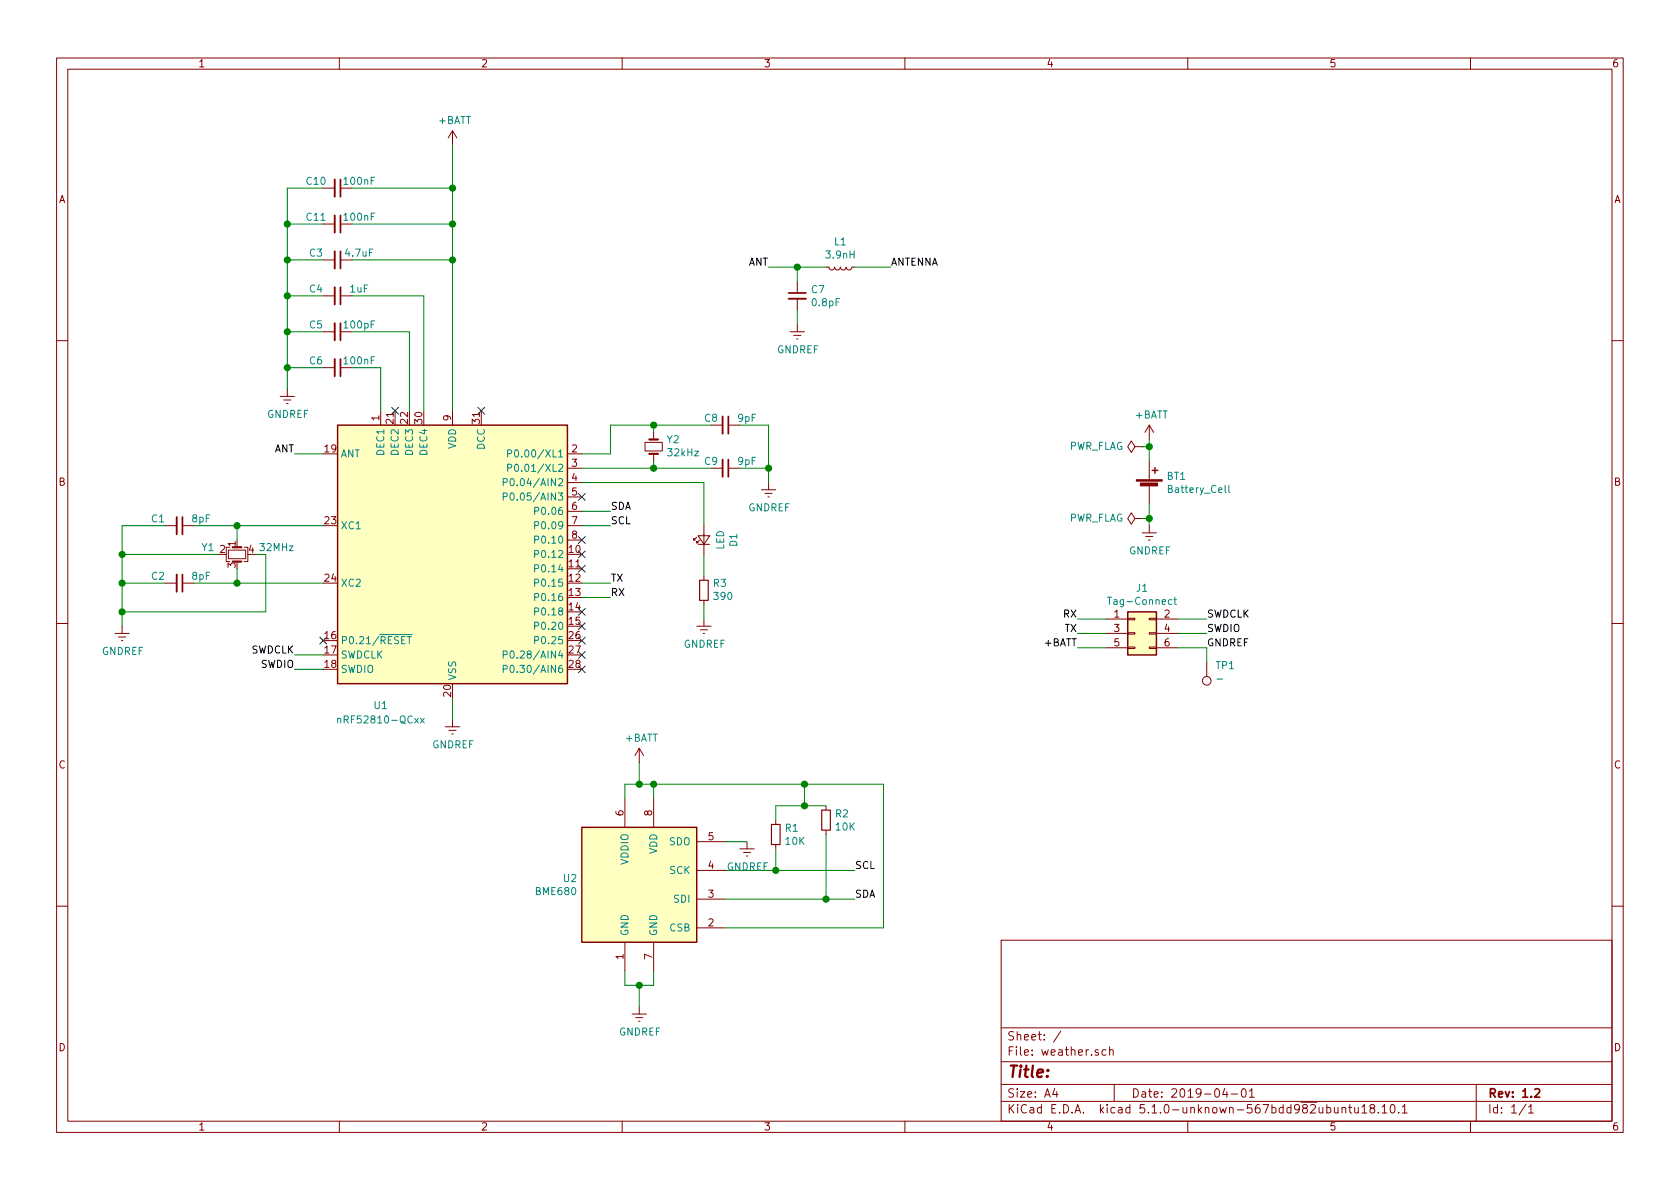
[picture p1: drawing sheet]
EESchema Schematic File Version 4
LIBS:weather-cache
EELAYER 29 0
EELAYER END
$Descr A4 11693 8268
encoding utf-8
Sheet 1 1
Title ""
Date "2019-04-01"
Rev "1.2"
Comp ""
Comment1 ""
Comment2 ""
Comment3 ""
Comment4 ""
$EndDescr
$Comp
L MCU_Nordic:nRF52810-QCxx U1
U 1 1
P 3150 3850
F 0 "U1" H 2650 2800 50  0000 C CNN
F 1 "nRF52810-QCxx" H 2650 2700 50  0000 C CNN
F 2 "Package_DFN_QFN:QFN-32-1EP_5x5mm_P0.5mm_EP3.6x3.6mm" H 3150 2500 50  0001 C CNN
F 3 "http://infocenter.nordicsemi.com/pdf/nRF52810_PS_v1.1.pdf" H 2650 4050 50  0001 C CNN
	1    3150 3850
	1    0    0    -1  
$EndComp
$Comp
L weather-rescue:Crystal_GND24_Small-Device Y1
U 1 1
P 1650 3850
F 0 "Y1" V 1600 3600 50  0000 L CNN
F 1 "32MHz" V 1600 4000 50  0000 L CNN
F 2 "Crystal:Crystal_SMD_3225-4Pin_3.2x2.5mm" H 1650 3850 50  0001 C CNN
F 3 "https://www.mouser.se/datasheet/2/122/ECS-33B-1222132.pdf" H 1650 3850 50  0001 C CNN
	1    1650 3850
	0    1    1    0   
$EndComp
$Comp
L Device:C_Small C6
U 1 1
P 2350 2550
F 0 "C6" V 2300 2400 50  0000 C CNN
F 1 "100nF" V 2300 2700 50  0000 C CNN
F 2 "Capacitor_SMD:C_0603_1608Metric" H 2350 2550 50  0001 C CNN
F 3 "~" H 2350 2550 50  0001 C CNN
	1    2350 2550
	0    1    1    0   
$EndComp
$Comp
L Device:C_Small C5
U 1 1
P 2350 2300
F 0 "C5" V 2300 2150 50  0000 C CNN
F 1 "100pF" V 2300 2450 50  0000 C CNN
F 2 "Capacitor_SMD:C_0603_1608Metric" H 2350 2300 50  0001 C CNN
F 3 "~" H 2350 2300 50  0001 C CNN
	1    2350 2300
	0    1    1    0   
$EndComp
$Comp
L Device:C_Small C4
U 1 1
P 2350 2050
F 0 "C4" V 2300 1900 50  0000 C CNN
F 1 "1uF" V 2300 2200 50  0000 C CNN
F 2 "Capacitor_SMD:C_0603_1608Metric" H 2350 2050 50  0001 C CNN
F 3 "~" H 2350 2050 50  0001 C CNN
	1    2350 2050
	0    1    1    0   
$EndComp
$Comp
L Device:C_Small C3
U 1 1
P 2350 1800
F 0 "C3" V 2300 1650 50  0000 C CNN
F 1 "4.7uF" V 2300 1950 50  0000 C CNN
F 2 "Capacitor_SMD:C_0603_1608Metric" H 2350 1800 50  0001 C CNN
F 3 "~" H 2350 1800 50  0001 C CNN
	1    2350 1800
	0    1    1    0   
$EndComp
Wire Wire Line
	2450 2550 2650 2550
Wire Wire Line
	2650 2550 2650 2850
Wire Wire Line
	2450 2300 2850 2300
Wire Wire Line
	2850 2300 2850 2850
Wire Wire Line
	2450 2050 2950 2050
Wire Wire Line
	2950 2050 2950 2850
Wire Wire Line
	2450 1800 3150 1800
Wire Wire Line
	3150 1800 3150 2850
NoConn ~ 2750 2850
NoConn ~ 3350 2850
NoConn ~ 2250 4450
$Comp
L power:GNDREF #PWR0101
U 1 1
P 2000 2700
F 0 "#PWR0101" H 2000 2450 50  0001 C CNN
F 1 "GNDREF" H 2005 2527 50  0000 C CNN
F 2 "" H 2000 2700 50  0001 C CNN
F 3 "" H 2000 2700 50  0001 C CNN
	1    2000 2700
	1    0    0    -1  
$EndComp
Wire Wire Line
	2250 2550 2000 2550
Wire Wire Line
	2000 2550 2000 2700
Wire Wire Line
	2250 2300 2000 2300
Wire Wire Line
	2000 2300 2000 2550
Connection ~ 2000 2550
Wire Wire Line
	2250 2050 2000 2050
Wire Wire Line
	2000 2050 2000 2300
Connection ~ 2000 2300
Wire Wire Line
	2250 1800 2000 1800
Wire Wire Line
	2000 1800 2000 2050
Connection ~ 2000 2050
Wire Wire Line
	2250 3650 1650 3650
Wire Wire Line
	1650 3650 1650 3750
Wire Wire Line
	2250 4050 1650 4050
Wire Wire Line
	1650 4050 1650 3950
$Comp
L Device:C_Small C1
U 1 1
P 1250 3650
F 0 "C1" V 1200 3500 50  0000 C CNN
F 1 "8pF" V 1200 3800 50  0000 C CNN
F 2 "Capacitor_SMD:C_0603_1608Metric" H 1250 3650 50  0001 C CNN
F 3 "~" H 1250 3650 50  0001 C CNN
	1    1250 3650
	0    1    1    0   
$EndComp
$Comp
L Device:C_Small C2
U 1 1
P 1250 4050
F 0 "C2" V 1200 3900 50  0000 C CNN
F 1 "8pF" V 1200 4200 50  0000 C CNN
F 2 "Capacitor_SMD:C_0603_1608Metric" H 1250 4050 50  0001 C CNN
F 3 "~" H 1250 4050 50  0001 C CNN
	1    1250 4050
	0    1    1    0   
$EndComp
$Comp
L power:GNDREF #PWR0102
U 1 1
P 850 4350
F 0 "#PWR0102" H 850 4100 50  0001 C CNN
F 1 "GNDREF" H 855 4177 50  0000 C CNN
F 2 "" H 850 4350 50  0001 C CNN
F 3 "" H 850 4350 50  0001 C CNN
	1    850  4350
	1    0    0    -1  
$EndComp
Wire Wire Line
	1350 3650 1650 3650
Connection ~ 1650 3650
Wire Wire Line
	1650 4050 1350 4050
Connection ~ 1650 4050
Wire Wire Line
	1150 3650 850  3650
Wire Wire Line
	1150 4050 850  4050
Wire Wire Line
	850  3650 850  3850
Connection ~ 850  4050
Wire Wire Line
	850  4050 850  4250
$Comp
L Device:C_Small C7
U 1 1
P 5550 2050
F 0 "C7" H 5642 2096 50  0000 L CNN
F 1 "0.8pF" H 5642 2005 50  0000 L CNN
F 2 "Capacitor_SMD:C_0603_1608Metric" H 5550 2050 50  0001 C CNN
F 3 "~" H 5550 2050 50  0001 C CNN
	1    5550 2050
	1    0    0    -1  
$EndComp
$Comp
L power:GNDREF #PWR0103
U 1 1
P 5550 2250
F 0 "#PWR0103" H 5550 2000 50  0001 C CNN
F 1 "GNDREF" H 5555 2077 50  0000 C CNN
F 2 "" H 5550 2250 50  0001 C CNN
F 3 "" H 5550 2250 50  0001 C CNN
	1    5550 2250
	1    0    0    -1  
$EndComp
$Comp
L Device:L_Small L1
U 1 1
P 5850 1850
F 0 "L1" V 5672 1850 50  0000 C CNN
F 1 "3.9nH" V 5763 1850 50  0000 C CNN
F 2 "Inductor_SMD:L_0603_1608Metric" H 5850 1850 50  0001 C CNN
F 3 "~" H 5850 1850 50  0001 C CNN
	1    5850 1850
	0    1    1    0   
$EndComp
Wire Wire Line
	2250 4550 2050 4550
Text Label 2050 4550 2    50   ~ 0
SWDCLK
Wire Wire Line
	2250 4650 2050 4650
Text Label 2050 4650 2    50   ~ 0
SWDIO
Wire Wire Line
	2250 3150 2050 3150
Text Label 2050 3150 2    50   ~ 0
ANT
Text Label 5350 1850 2    50   ~ 0
ANT
Wire Wire Line
	5350 1850 5550 1850
Wire Wire Line
	5550 1950 5550 1850
Connection ~ 5550 1850
Wire Wire Line
	5550 1850 5750 1850
Wire Wire Line
	5950 1850 6200 1850
Wire Wire Line
	4050 3550 4250 3550
Wire Wire Line
	4050 3650 4250 3650
Wire Wire Line
	4050 4050 4250 4050
Wire Wire Line
	4050 4150 4250 4150
Text Label 4250 3650 0    50   ~ 0
SCL
Text Label 4250 3550 0    50   ~ 0
SDA
Text Label 4250 4050 0    50   ~ 0
TX
Text Label 4250 4150 0    50   ~ 0
RX
Text Label 5950 6050 0    50   ~ 0
SCL
Text Label 5950 6250 0    50   ~ 0
SDA
Wire Wire Line
	5050 6050 5400 6050
$Comp
L power:GNDREF #PWR0104
U 1 1
P 4450 7000
F 0 "#PWR0104" H 4450 6750 50  0001 C CNN
F 1 "GNDREF" H 4455 6827 50  0000 C CNN
F 2 "" H 4450 7000 50  0001 C CNN
F 3 "" H 4450 7000 50  0001 C CNN
	1    4450 7000
	1    0    0    -1  
$EndComp
$Comp
L power:GNDREF #PWR0105
U 1 1
P 3150 5000
F 0 "#PWR0105" H 3150 4750 50  0001 C CNN
F 1 "GNDREF" H 3155 4827 50  0000 C CNN
F 2 "" H 3150 5000 50  0001 C CNN
F 3 "" H 3150 5000 50  0001 C CNN
	1    3150 5000
	1    0    0    -1  
$EndComp
Wire Wire Line
	3150 4850 3150 5000
Connection ~ 850  3850
Wire Wire Line
	850  3850 850  4050
Wire Wire Line
	1525 3850 850  3850
Wire Wire Line
	1850 3850 1850 4250
Wire Wire Line
	1850 4250 850  4250
Wire Wire Line
	1775 3850 1850 3850
Connection ~ 850  4250
Wire Wire Line
	850  4250 850  4350
$Comp
L power:+BATT #PWR0106
U 1 1
P 3150 1000
F 0 "#PWR0106" H 3150 850 50  0001 C CNN
F 1 "+BATT" H 3165 1173 50  0000 C CNN
F 2 "" H 3150 1000 50  0001 C CNN
F 3 "" H 3150 1000 50  0001 C CNN
	1    3150 1000
	1    0    0    -1  
$EndComp
$Comp
L power:+BATT #PWR0107
U 1 1
P 4450 5300
F 0 "#PWR0107" H 4450 5150 50  0001 C CNN
F 1 "+BATT" H 4465 5473 50  0000 C CNN
F 2 "" H 4450 5300 50  0001 C CNN
F 3 "" H 4450 5300 50  0001 C CNN
	1    4450 5300
	1    0    0    -1  
$EndComp
Wire Wire Line
	3150 1000 3150 1300
Connection ~ 3150 1800
NoConn ~ 4050 4650
NoConn ~ 4050 4550
NoConn ~ 4050 4450
NoConn ~ 4050 4350
NoConn ~ 4050 4250
NoConn ~ 4050 3950
NoConn ~ 4050 3850
$Comp
L Device:Battery_Cell BT1
U 1 1
P 8000 3400
F 0 "BT1" H 8118 3496 50  0000 L CNN
F 1 "Battery_Cell" H 8118 3405 50  0000 L CNN
F 2 "Anders_Footprints:BatteryHolder_Linx_001_THM" V 8000 3460 50  0001 C CNN
F 3 "https://www.mouser.se/datasheet/2/238/BAT-HLD-001-THM%20Diagram-1175214.pdf" V 8000 3460 50  0001 C CNN
	1    8000 3400
	1    0    0    -1  
$EndComp
$Comp
L power:+BATT #PWR0108
U 1 1
P 8000 3050
F 0 "#PWR0108" H 8000 2900 50  0001 C CNN
F 1 "+BATT" H 8015 3223 50  0000 C CNN
F 2 "" H 8000 3050 50  0001 C CNN
F 3 "" H 8000 3050 50  0001 C CNN
	1    8000 3050
	1    0    0    -1  
$EndComp
$Comp
L power:GNDREF #PWR0109
U 1 1
P 8000 3650
F 0 "#PWR0109" H 8000 3400 50  0001 C CNN
F 1 "GNDREF" H 8005 3477 50  0000 C CNN
F 2 "" H 8000 3650 50  0001 C CNN
F 3 "" H 8000 3650 50  0001 C CNN
	1    8000 3650
	1    0    0    -1  
$EndComp
Wire Wire Line
	8000 3200 8000 3100
Wire Wire Line
	8000 3650 8000 3600
$Comp
L power:PWR_FLAG #FLG0101
U 1 1
P 7950 3100
F 0 "#FLG0101" H 7950 3175 50  0001 C CNN
F 1 "PWR_FLAG" V 7950 3228 50  0000 L CNN
F 2 "" H 7950 3100 50  0001 C CNN
F 3 "~" H 7950 3100 50  0001 C CNN
	1    7950 3100
	0    -1   -1   0   
$EndComp
Connection ~ 8000 3100
Wire Wire Line
	8000 3100 8000 3050
$Comp
L power:PWR_FLAG #FLG0102
U 1 1
P 7950 3600
F 0 "#FLG0102" H 7950 3675 50  0001 C CNN
F 1 "PWR_FLAG" V 7950 3728 50  0000 L CNN
F 2 "" H 7950 3600 50  0001 C CNN
F 3 "~" H 7950 3600 50  0001 C CNN
	1    7950 3600
	0    -1   -1   0   
$EndComp
Wire Wire Line
	7950 3100 8000 3100
Wire Wire Line
	7950 3600 8000 3600
Connection ~ 8000 3600
Wire Wire Line
	8000 3600 8000 3500
$Comp
L Device:R_Small R1
U 1 1
P 5400 5800
F 0 "R1" H 5459 5846 50  0000 L CNN
F 1 "10K" H 5459 5755 50  0000 L CNN
F 2 "Resistor_SMD:R_0603_1608Metric" H 5400 5800 50  0001 C CNN
F 3 "~" H 5400 5800 50  0001 C CNN
	1    5400 5800
	1    0    0    -1  
$EndComp
$Comp
L Device:R_Small R2
U 1 1
P 5750 5700
F 0 "R2" H 5809 5746 50  0000 L CNN
F 1 "10K" H 5809 5655 50  0000 L CNN
F 2 "Resistor_SMD:R_0603_1608Metric" H 5750 5700 50  0001 C CNN
F 3 "~" H 5750 5700 50  0001 C CNN
	1    5750 5700
	1    0    0    -1  
$EndComp
Wire Wire Line
	5400 5700 5400 5600
Wire Wire Line
	5400 5900 5400 6050
Connection ~ 5400 6050
Wire Wire Line
	5400 6050 5950 6050
Wire Wire Line
	5750 5800 5750 6250
Connection ~ 5750 6250
Wire Wire Line
	5750 6250 5950 6250
$Comp
L Device:Crystal_Small Y2
U 1 1
P 4550 3100
F 0 "Y2" V 4596 3012 50  0000 R CNN
F 1 "32kHz" V 4505 3012 50  0000 R CNN
F 2 "Crystal:Crystal_SMD_3215-2Pin_3.2x1.5mm" H 4550 3100 50  0001 C CNN
F 3 "https://www.mouser.se/datasheet/2/741/LFXTAL009678Bulk-940165.pdf" H 4550 3100 50  0001 C CNN
	1    4550 3100
	0    -1   -1   0   
$EndComp
$Comp
L Device:C_Small C8
U 1 1
P 5050 2950
F 0 "C8" V 5000 2850 50  0000 C CNN
F 1 "9pF" V 5000 3100 50  0000 C CNN
F 2 "Capacitor_SMD:C_0603_1608Metric" H 5050 2950 50  0001 C CNN
F 3 "~" H 5050 2950 50  0001 C CNN
	1    5050 2950
	0    1    1    0   
$EndComp
$Comp
L Device:C_Small C9
U 1 1
P 5050 3250
F 0 "C9" V 5000 3150 50  0000 C CNN
F 1 "9pF" V 5000 3400 50  0000 C CNN
F 2 "Capacitor_SMD:C_0603_1608Metric" H 5050 3250 50  0001 C CNN
F 3 "~" H 5050 3250 50  0001 C CNN
	1    5050 3250
	0    1    1    0   
$EndComp
Wire Wire Line
	4050 3150 4250 3150
Wire Wire Line
	4250 2950 4550 2950
Wire Wire Line
	4550 3200 4550 3250
Connection ~ 4550 3250
Wire Wire Line
	4550 3250 4950 3250
Wire Wire Line
	4550 3000 4550 2950
Connection ~ 4550 2950
Wire Wire Line
	4550 2950 4950 2950
$Comp
L power:GNDREF #PWR0111
U 1 1
P 5350 3350
F 0 "#PWR0111" H 5350 3100 50  0001 C CNN
F 1 "GNDREF" H 5355 3177 50  0000 C CNN
F 2 "" H 5350 3350 50  0001 C CNN
F 3 "" H 5350 3350 50  0001 C CNN
	1    5350 3350
	1    0    0    -1  
$EndComp
Wire Wire Line
	5150 2950 5350 2950
Wire Wire Line
	5350 2950 5350 3250
Wire Wire Line
	5150 3250 5350 3250
Connection ~ 5350 3250
Wire Wire Line
	5350 3250 5350 3350
$Comp
L Device:C_Small C11
U 1 1
P 2350 1550
F 0 "C11" V 2300 1400 50  0000 C CNN
F 1 "100nF" V 2300 1700 50  0000 C CNN
F 2 "Capacitor_SMD:C_0603_1608Metric" H 2350 1550 50  0001 C CNN
F 3 "~" H 2350 1550 50  0001 C CNN
	1    2350 1550
	0    1    1    0   
$EndComp
$Comp
L Device:C_Small C10
U 1 1
P 2350 1300
F 0 "C10" V 2300 1150 50  0000 C CNN
F 1 "100nF" V 2300 1450 50  0000 C CNN
F 2 "Capacitor_SMD:C_0603_1608Metric" H 2350 1300 50  0001 C CNN
F 3 "~" H 2350 1300 50  0001 C CNN
	1    2350 1300
	0    1    1    0   
$EndComp
Wire Wire Line
	2000 1800 2000 1550
Wire Wire Line
	2000 1550 2250 1550
Connection ~ 2000 1800
Wire Wire Line
	2000 1550 2000 1300
Wire Wire Line
	2000 1300 2250 1300
Connection ~ 2000 1550
Wire Wire Line
	2450 1300 3150 1300
Connection ~ 3150 1300
Wire Wire Line
	2450 1550 3150 1550
Wire Wire Line
	3150 1300 3150 1550
Connection ~ 3150 1550
Wire Wire Line
	3150 1550 3150 1800
Wire Wire Line
	5550 2150 5550 2250
$Comp
L Connector_Generic:Conn_02x03_Odd_Even J1
U 1 1
P 7900 4400
F 0 "J1" H 7950 4717 50  0000 C CNN
F 1 "Tag-Connect" H 7950 4626 50  0000 C CNN
F 2 "Connector:Tag-Connect_TC2030-IDC-NL_2x03_P1.27mm_Vertical" H 7900 4400 50  0001 C CNN
F 3 "~" H 7900 4400 50  0001 C CNN
	1    7900 4400
	1    0    0    -1  
$EndComp
Text Label 7500 4400 2    50   ~ 0
TX
Text Label 7500 4300 2    50   ~ 0
RX
Wire Wire Line
	7500 4300 7700 4300
Wire Wire Line
	8400 4300 8200 4300
Text Label 8400 4300 0    50   ~ 0
SWDCLK
Wire Wire Line
	8400 4400 8200 4400
Text Label 8400 4400 0    50   ~ 0
SWDIO
Wire Wire Line
	8400 4500 8200 4500
Text Label 8400 4500 0    50   ~ 0
GNDREF
Wire Wire Line
	7500 4500 7700 4500
Wire Wire Line
	7700 4400 7500 4400
Text Label 7500 4500 2    50   ~ 0
+BATT
$Comp
L Device:LED_Small D1
U 1 1
P 4900 3750
F 0 "D1" H 4900 3545 50  0000 C CNN
F 1 "LED" H 4900 3636 50  0000 C CNN
F 2 "LED_SMD:LED_0603_1608Metric" V 4900 3750 50  0001 C CNN
F 3 "~" V 4900 3750 50  0001 C CNN
	1    4900 3750
	0    -1   -1   0   
$EndComp
$Comp
L Device:R_Small R3
U 1 1
P 4900 4100
F 0 "R3" H 4841 4054 50  0000 R CNN
F 1 "390" H 4841 4145 50  0000 R CNN
F 2 "Resistor_SMD:R_0603_1608Metric" H 4900 4100 50  0001 C CNN
F 3 "~" H 4900 4100 50  0001 C CNN
	1    4900 4100
	-1   0    0    1   
$EndComp
$Comp
L power:GNDREF #PWR0112
U 1 1
P 4900 4300
F 0 "#PWR0112" H 4900 4050 50  0001 C CNN
F 1 "GNDREF" H 4905 4127 50  0000 C CNN
F 2 "" H 4900 4300 50  0001 C CNN
F 3 "" H 4900 4300 50  0001 C CNN
	1    4900 4300
	1    0    0    -1  
$EndComp
Wire Wire Line
	4900 4200 4900 4300
NoConn ~ 4050 3750
$Comp
L Connector:TestPoint TP1
U 1 1
P 8400 4600
F 0 "TP1" H 8342 4627 50  0000 R CNN
F 1 "-" H 8342 4718 50  0000 R CNN
F 2 "TestPoint:TestPoint_THTPad_D2.0mm_Drill1.0mm" H 8600 4600 50  0001 C CNN
F 3 "~" H 8600 4600 50  0001 C CNN
	1    8400 4600
	-1   0    0    1   
$EndComp
Wire Wire Line
	8400 4600 8400 4500
Wire Wire Line
	4900 3350 4900 3650
Wire Wire Line
	4050 3350 4900 3350
Wire Wire Line
	4900 3850 4900 4000
Wire Wire Line
	4050 3250 4550 3250
Wire Wire Line
	4250 2950 4250 3150
$Comp
L Sensor:BME680 U2
U 1 1
P 4450 6150
F 0 "U2" H 4021 6196 50  0000 R CNN
F 1 "BME680" H 4021 6105 50  0000 R CNN
F 2 "Package_LGA:Bosch_LGA-8_3x3mm_P0.8mm_ClockwisePinNumbering" H 4450 5950 50  0001 C CNN
F 3 "https://ae-bst.resource.bosch.com/media/_tech/media/datasheets/BST-BME680-DS001-00.pdf" H 4450 5950 50  0001 C CNN
	1    4450 6150
	1    0    0    -1  
$EndComp
Wire Wire Line
	5050 6450 6150 6450
$Comp
L power:GNDREF #PWR0110
U 1 1
P 5200 5850
F 0 "#PWR0110" H 5200 5600 50  0001 C CNN
F 1 "GNDREF" H 5205 5677 50  0000 C CNN
F 2 "" H 5200 5850 50  0001 C CNN
F 3 "" H 5200 5850 50  0001 C CNN
	1    5200 5850
	1    0    0    -1  
$EndComp
Wire Wire Line
	5050 5850 5200 5850
Wire Wire Line
	4350 6750 4350 6850
Wire Wire Line
	4350 6850 4450 6850
Wire Wire Line
	4450 6850 4450 7000
Wire Wire Line
	4550 6750 4550 6850
Wire Wire Line
	4550 6850 4450 6850
Connection ~ 4450 6850
Wire Wire Line
	4350 5550 4350 5450
Wire Wire Line
	4350 5450 4450 5450
Wire Wire Line
	4550 5450 4550 5550
Wire Wire Line
	4450 5300 4450 5450
Connection ~ 4450 5450
Wire Wire Line
	4450 5450 4550 5450
Wire Wire Line
	6150 5450 5600 5450
Wire Wire Line
	6150 5450 6150 6450
Connection ~ 4550 5450
Wire Wire Line
	5050 6250 5750 6250
Wire Wire Line
	5400 5600 5600 5600
Wire Wire Line
	5600 5600 5600 5450
Connection ~ 5600 5600
Wire Wire Line
	5600 5600 5750 5600
Connection ~ 5600 5450
Wire Wire Line
	5600 5450 4550 5450
NoConn ~ 4050 3450
Text Label 6200 1850 0    50   ~ 0
ANTENNA
$EndSCHEMATC
